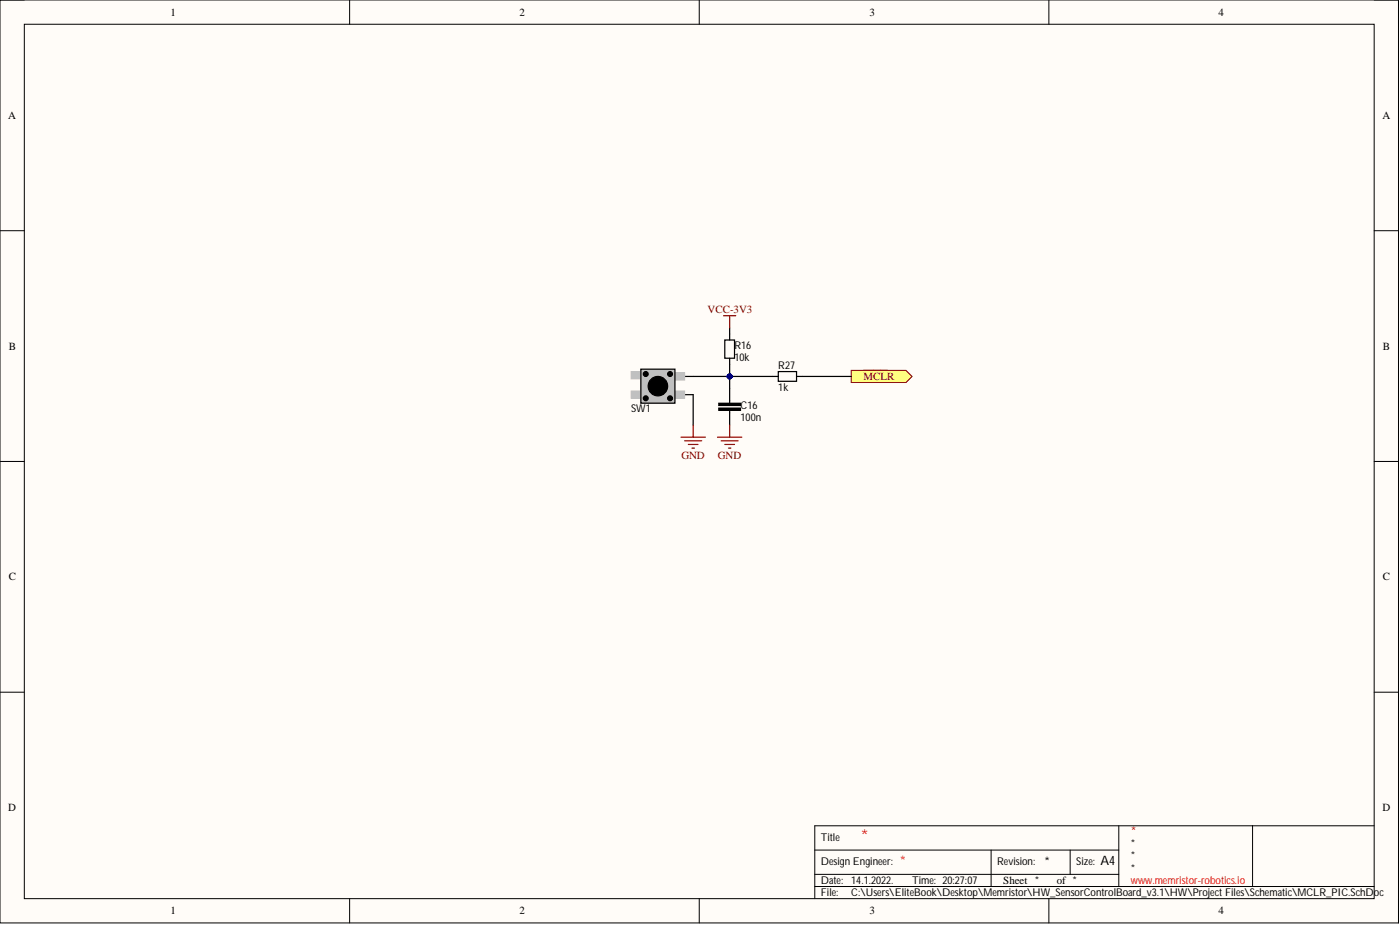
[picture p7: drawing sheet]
<svg xmlns="http://www.w3.org/2000/svg" width="292mm" height="193mm" viewBox="0 0 292 193" stroke-linecap="round" stroke-linejoin="round" font-family="sans-serif">
<path d="M0 0h291.8v192.5h-291.8z" fill-rule="evenodd" fill="#fffcf8"/>
<path d="M0 0h291.8v192.5h-291.8z" fill="none" stroke="#000" stroke-width=".21"/>
<path d="M5.1 5.1h281.6v182.4h-281.6z" fill-rule="evenodd" fill="#fffcf8"/>
<g fill="none" stroke="#000" stroke-width=".21">
<path d="M0 0h5.1M72.9 0v5.1M145.9 0v5.1M218.8 0v5.1M286.7 0h5.1v5.1M5.1 5.1h281.6v182.4h-281.6zM0 48.1h5.1M286.7 48.1h5.1M0 96.3h5.1M286.7 96.3h5.1M0 144.4h5.1M286.7 144.4h5.1"/>
<path d="M170 177.3h63.4M206.8 177.3v7.6M223.3 177.3v5.1M233.4 172.3v12.6M261.3 172.3v12.6M286.7 172.3h-116.7v15.2M72.9 187.5v5M145.9 187.5v5M170 184.9h116.7M170 182.4h63.4M218.8 187.5v5M291.8 187.5v5"/>
</g>
<path d="M140.8 78.5h3.8M140.8 82.3h3.8" fill="none" stroke="#000" stroke-width=".25"/>
<path d="M140.8 81.6h2v1.5h-2z" fill-rule="evenodd" fill="#c0c0c0"/>
<path d="M140.8 81.6h2v1.5h-2z" fill="none" stroke="#c0c0c0" stroke-width=".21"/>
<path d="M140.8 77.8h2v1.5h-2z" fill-rule="evenodd" fill="#c0c0c0"/>
<path d="M140.8 77.8h2v1.5h-2z" fill="none" stroke="#c0c0c0" stroke-width=".21"/>
<path d="M131.7 77.5h2v1.5h-2z" fill-rule="evenodd" fill="#c0c0c0"/>
<path d="M131.7 77.5h2v1.5h-2z" fill="none" stroke="#c0c0c0" stroke-width=".21"/>
<path d="M131.7 81.6h2v1.5h-2z" fill-rule="evenodd" fill="#c0c0c0"/>
<path d="M131.7 81.6h2v1.5h-2z" fill="none" stroke="#c0c0c0" stroke-width=".21"/>
<path d="M133.7 77h7.1v7.1h-7.1z" fill-rule="evenodd" fill="#c0c0c0"/>
<g fill="none" stroke="#000" stroke-width=".25">
<path d="M133.7 77h7.1v7.1h-7.1zM144.6 78.5h7.6M151.2 70.9h2.1v3.8h-2.1zM152.2 68.4v2.5M152.2 74.7v1.3M144.6 82.3v6.4M152.2 81.1v3M152.2 85.6v3.1"/>
<circle cx="134.7" cy="78" r=".51"/>
<circle cx="139.8" cy="78" r=".51"/>
<circle cx="134.7" cy="83.1" r=".51"/>
<circle cx="137.3" cy="80.6" r="2.03"/>
<circle cx="139.8" cy="83.1" r=".51"/>
</g>
<g fill="#000">
<circle cx="134.7" cy="78" r=".51"/>
<circle cx="139.8" cy="78" r=".51"/>
<circle cx="134.7" cy="83.1" r=".51"/>
<circle cx="137.3" cy="80.6" r="2.03"/>
<circle cx="139.8" cy="83.1" r=".51"/>
</g>
<g fill="#000">
<path d="M150 85.1h4.5v.5h-4.5z" fill-rule="evenodd"/>
<path d="M150 84.1h4.5v.5h-4.5z" fill-rule="evenodd"/>
</g>
<path d="M150 85.1h4.5v.5h-4.5zM150 84.1h4.5v.5h-4.5z" fill="none" stroke="#000" stroke-width=".21"/>
<circle cx="152.2" cy="78.5" r=".51" fill="#000080"/>
<circle cx="152.2" cy="78.5" r=".51" fill="none" stroke="#000080" stroke-width=".21"/>
<path d="M152.2 78.5v2.6" fill="none" stroke="#000" stroke-width=".25"/>
<circle cx="152.2" cy="78.5" r=".51" fill="#000080"/>
<circle cx="152.2" cy="78.5" r=".51" fill="none" stroke="#000080" stroke-width=".21"/>
<path d="M152.2 76v2.5" fill="none" stroke="#000" stroke-width=".25"/>
<circle cx="152.2" cy="78.5" r=".51" fill="#000080"/>
<circle cx="152.2" cy="78.5" r=".51" fill="none" stroke="#000080" stroke-width=".21"/>
<path d="M152.2 78.5h8.9" fill="none" stroke="#000" stroke-width=".25"/>
<circle cx="152.2" cy="78.5" r=".51" fill="#000080"/>
<circle cx="152.2" cy="78.5" r=".51" fill="none" stroke="#000080" stroke-width=".21"/>
<path d="M177.6 77.3h11.4l1.3 1.2-1.3 1.3h-11.4z" fill-rule="evenodd" fill="#ffff80"/>
<path d="M177.6 77.3h11.4l1.3 1.2-1.3 1.3h-11.4z" fill="none" stroke="#800000" stroke-width=".21"/>
<g fill="none" stroke="#800000" stroke-width=".25">
<path d="M151 65.9h2.5M152.2 65.9v2.5M180.1 77.3h5M142.1 91.2h5.1M142.8 92h3.6M143.6 92.7h2M144.4 93.5h.5M144.6 88.7v2.5M149.7 91.2h5.1M150.5 92h3.5M151.2 92.7h2.1M152 93.5h.5"/>
<path d="M152.2 88.7v2.5"/>
</g>
<path d="M161.1 78.5h1.3M162.4 77.5h3.8v2h-3.8zM166.2 78.5h11.4" fill="none" stroke="#000" stroke-width=".25"/>
<text font-size="3.4" fill="#f00" x="179.6" y="175.4">*</text>
<text font-size="2.7" fill="#f00" x="187.8" y="180.4">*</text>
<g font-size="2.7">
<text x="218" y="180.7">*</text>
<text x="229.6" y="180.4">A4</text>
</g>
<text font-size="2.5" fill="#f00" x="236" y="174.2">*</text>
<g font-size="2.3">
<text x="35.6" y="3.3">1</text>
<text x="108.4" y="3.3">2</text>
<text x="181.4" y="3.3">3</text>
<text x="254.2" y="3.3">4</text>
<text x="1.7" y="24.8">A</text>
<text x="288.4" y="24.8">A</text>
<text x="1.8" y="73">B</text>
<text x="288.5" y="73">B</text>
<text x="1.8" y="121.1">C</text>
<text x="288.5" y="121.1">C</text>
<text x="1.7" y="169.2">D</text>
<text x="288.4" y="169.2">D</text>
<text x="209.3" y="184.4">Sheet *</text>
<text x="220.5" y="184.4">of *</text>
<text x="35.6" y="190.8">1</text>
<text x="108.4" y="190.8">2</text>
<text x="181.4" y="190.8">3</text>
<text x="254.2" y="190.8">4</text>
</g>
<g font-size="2.3" fill="#800000">
<text x="147.6" y="65.4">VCC-3V3</text>
<text x="180.1" y="79.3">MCLR</text>
<text x="142.2" y="95.8">GND</text>
<text x="149.8" y="95.8">GND</text>
</g>
<g font-size="2.2">
<text x="153.3" y="72.9">R16</text>
<text x="153.3" y="75.4">10k</text>
<text x="162.4" y="76.9">R27</text>
<text x="162.4" y="81.5">1k</text>
<text x="131.7" y="86">SW1</text>
<text x="154.5" y="85.3">C16</text>
<text x="154.5" y="87.8">100n</text>
<text x="171.3" y="175.5">Title</text>
<text x="236" y="176.7">*</text>
<text x="236" y="179.3">*</text>
<text x="171.3" y="184.3">Date:</text>
<text x="171.3" y="180.5">Design Engineer:</text>
<text x="177.6" y="184.3">14.1.2022.</text>
<text x="190.3" y="184.3">Time: 20:27:07</text>
<text x="208.1" y="180.5">Revision:</text>
<text x="224.5" y="180.5">Size:</text>
<text x="236" y="181.8">*</text>
<text x="171.3" y="186.9">File:</text>
<text x="177.6" y="186.9">C:\Users\EliteBook\Desktop\Memristor\HW_SensorControlBoard_v3.1\HW\Project Files\Schematic\MCLR_PIC.SchDoc</text>
</g>
<text font-size="2.2" fill="#f00" x="236" y="184.3">www.memristor-robotics.io</text>
</svg>
